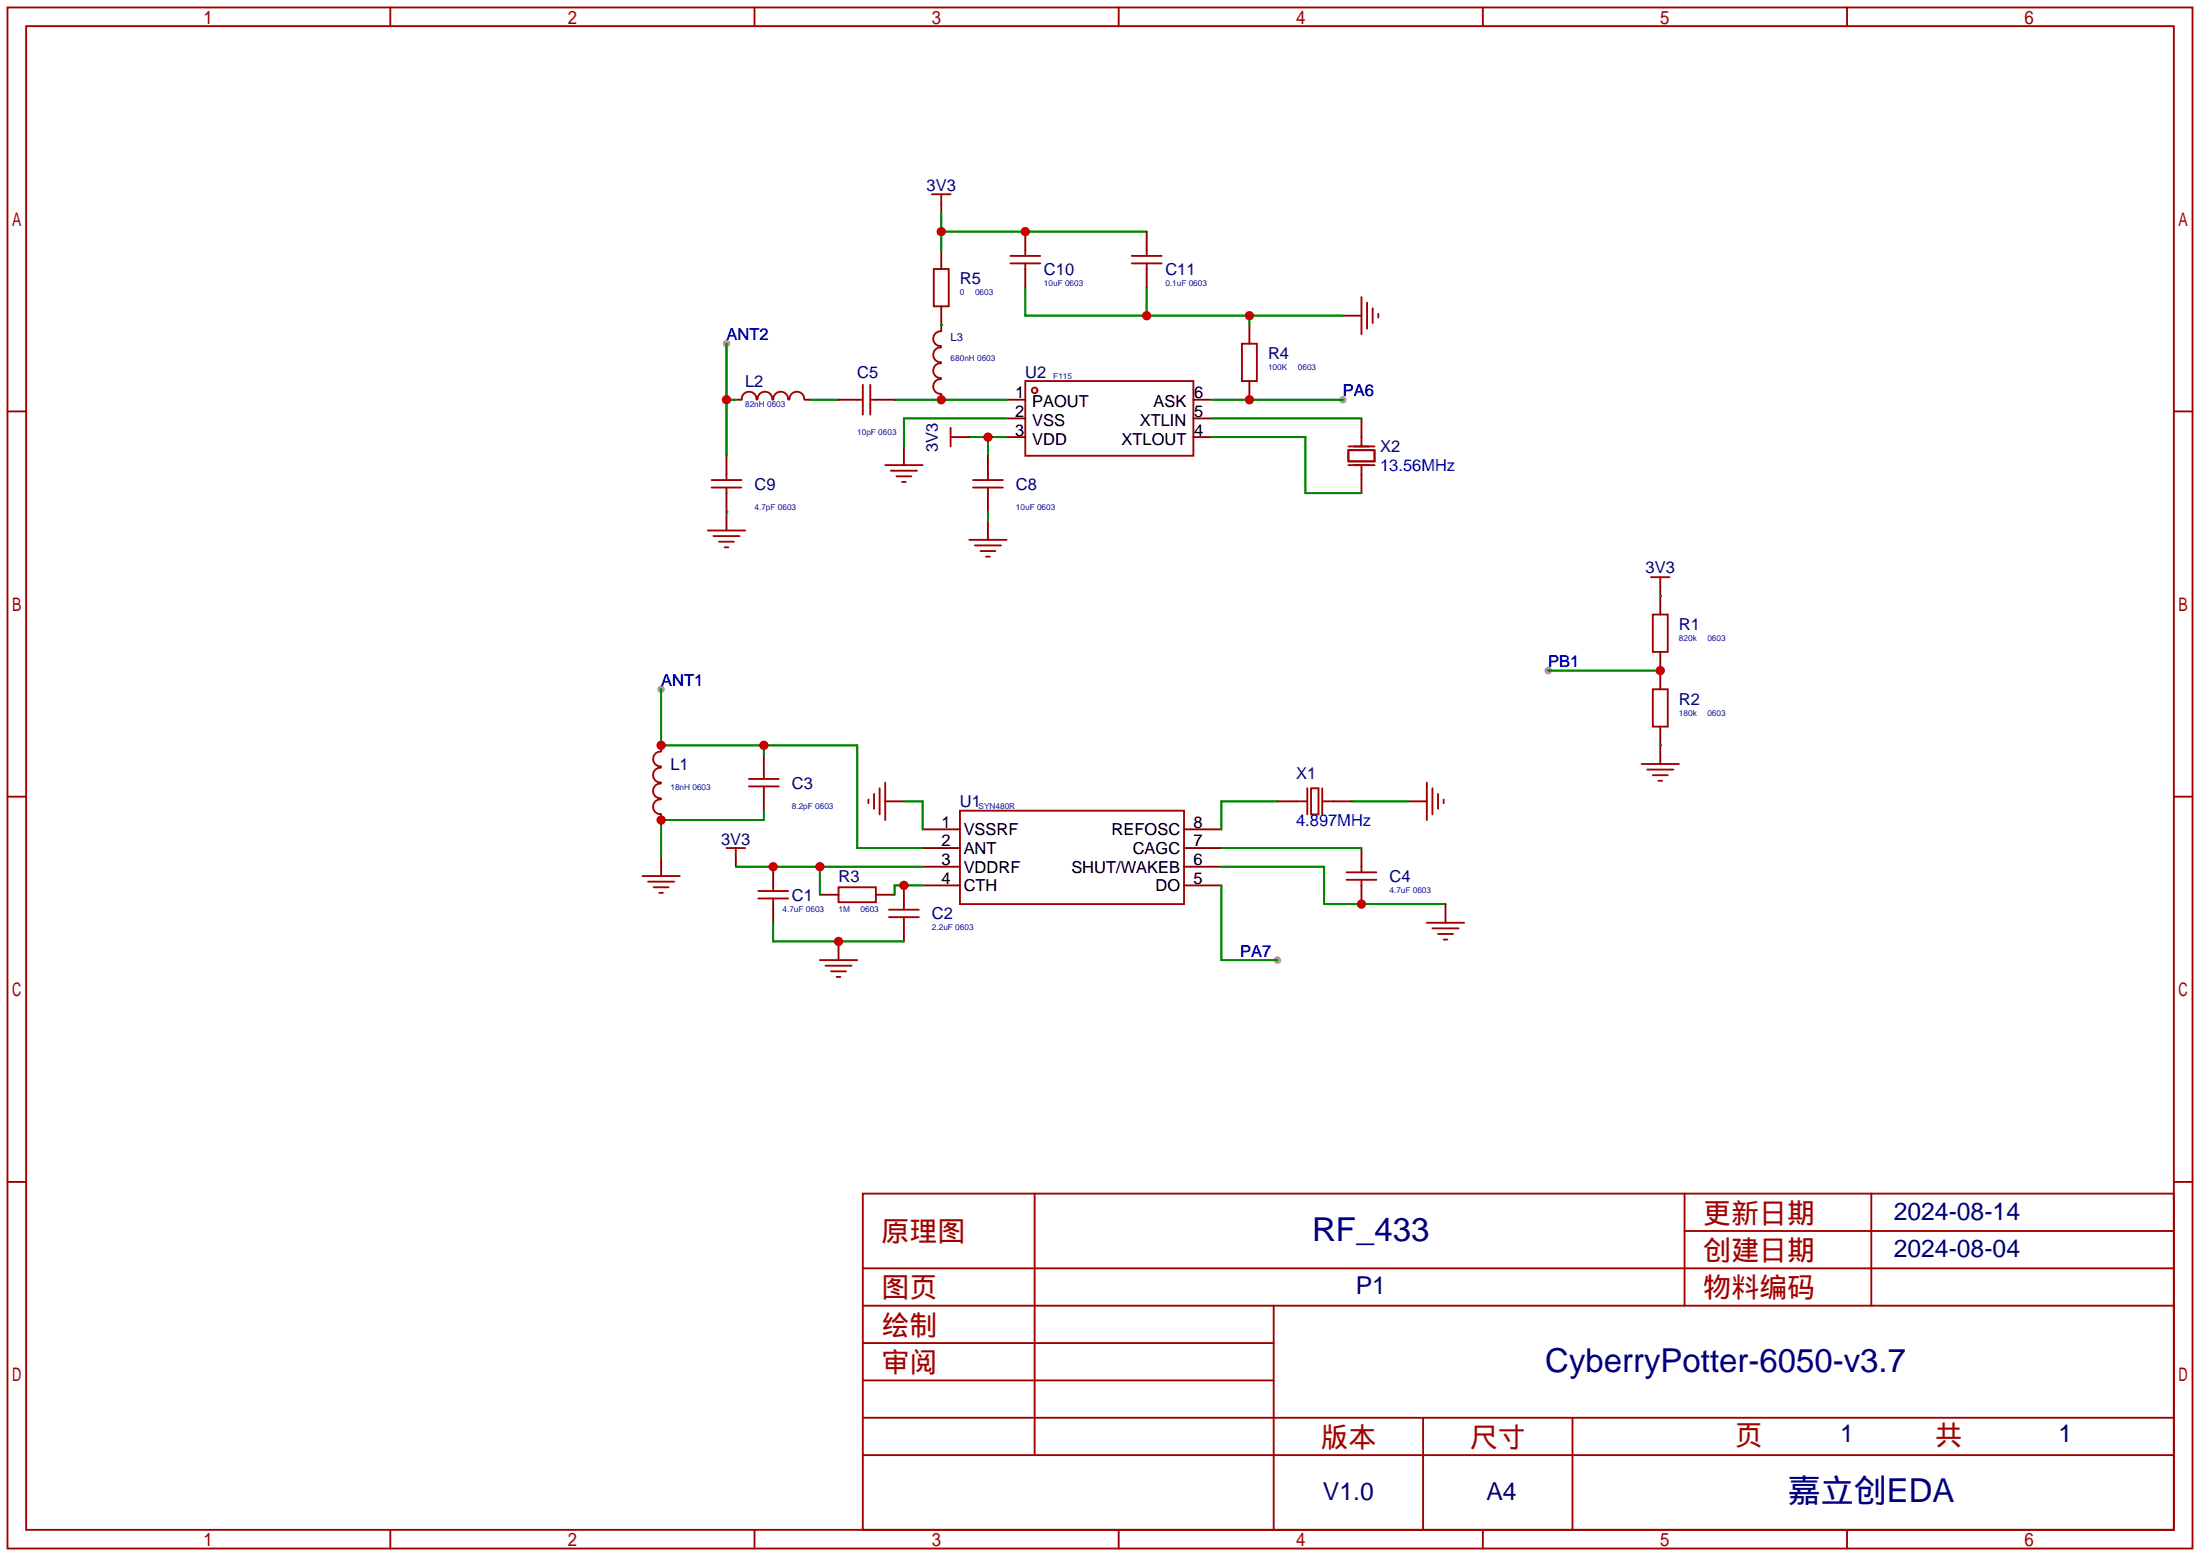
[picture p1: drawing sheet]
<svg xmlns="http://www.w3.org/2000/svg" width="299mm" height="212mm" viewBox="0 0 299 212" stroke-linecap="round" stroke-linejoin="round" font-family="sans-serif">
<g fill="#999">
<circle cx="173.7" cy="130.6" r=".51"/>
<circle cx="89.9" cy="93.7" r=".51"/>
<circle cx="98.8" cy="46.7" r=".51"/>
<circle cx="182.6" cy="54.4" r=".51"/>
<circle cx="210.6" cy="91.2" r=".51"/>
</g>
<g fill="none" stroke="#a10000" stroke-width=".25">
<path d="M1 1h297.2v209.6h-297.2zM3.6 3.6h292.1v204.4h-292.1zM53.1 1v2.6M102.6 1v2.6M152.1 1v2.6M201.7 1v2.6M251.2 1v2.6M126.7 26.4h2.6M127 36.6h2v5.1h-2zM128 26.4v1.3M137.4 35.8h4.1M137.4 34.8h4.1"/>
<path d="M139.4 34v.8M139.4 35.8v.8M153.9 35.8h4.1M153.9 34.8h4.1M156 34v.8M156 35.8v.8M1 55.9h2.6M100.9 54.3a1.01 1.01 0 0 1 1-1 1.01 1.01 0 0 1 1 1M103 54.3a1.01 1.01 0 0 1 1-1 1.01 1.01 0 0 1 1 1M105.2 54.3a1.01 1.01 0 0 1 1-1 1.01 1.01 0 0 1 1 1M107.4 54.3a1.01 1.01 0 0 1 1-1 1.01 1.01 0 0 1 1 1M116.6 54.4h.7"/>
<path d="M117.3 52.3v4.1M118.4 52.3v4.1M118.4 54.4h.7M128 49.4a1.01 1.01 0 0 0-1.1 1 1.01 1.01 0 0 0 1.1 1M128 47.2a1.01 1.01 0 0 0-1.1 1 1.01 1.01 0 0 0 1.1 1.1M128 51.5a1.01 1.01 0 0 0-1.1 1.1 1.01 1.01 0 0 0 1.1 1M128 45a1.01 1.01 0 0 0-1.1 1.1 1.01 1.01 0 0 0 1.1 1M129.3 58.2v2.5M129.3 59.4h1.3M139.4 51.8h22.9v10.2h-22.9zM168.9 46.7h2v5.1h-2zM185.2 40.4v5.1"/>
<path d="M185.2 59.4v1.3M185.9 41.1v3.6M186.7 41.9v2M187.5 42.7v.5M295.7 55.9h2.5M96.3 72.1h5M96.8 66.3h4M96.8 65.3h4M97 72.9h3.6M97.8 73.7h2M98.6 74.4h.5M98.8 64.5v.8"/>
<path d="M98.8 66.3v.8M120.4 63.2h5.1M121.2 64h3.5M121.9 64.8h2.1M122.7 65.5h.5M131.8 73.4h5.1M132.3 66.3h4.1M132.3 65.3h4.1M132.6 74.2h3.5M133.3 74.9h2.1M134.1 75.7h.5M134.4 64.5v.8"/>
<path d="M134.4 66.3v.8M183.4 61.2h3.5v1.5h-3.5zM183.4 63.2h3.5M183.4 60.7h3.5M185.2 63.2v1.3M224.5 78.5h2.6M225.8 78.5v1.3M224.8 83.6h2v5h-2zM224.8 93.7h2v5.1h-2zM1 108.3h2.6M87.4 119.1h5.1M88.1 119.9h3.6"/>
<path d="M89.9 106.5a1.01 1.01 0 0 0-1.1 1 1.01 1.01 0 0 0 1.1 1.1M89.9 104.4a1.01 1.01 0 0 0-1.1 1 1.01 1.01 0 0 0 1.1 1M89.9 102.2a1.01 1.01 0 0 0-1.1 1 1.01 1.01 0 0 0 1.1 1M89.9 108.7a1.01 1.01 0 0 0-1.1 1 1.01 1.01 0 0 0 1.1 1M98.8 115.3h2.5M100.1 115.3v1.3M101.9 106.9h4M101.9 105.9h4M103.9 105.2v.7M103.9 106.9v.8M118.1 108.7v.5M118.9 107.9v2.1"/>
<path d="M119.6 107.2v3.5M120.4 106.4v5.1M130.6 110.2h30.4v12.7h-30.4zM176.3 109h1.5M177.8 107.2v3.5M178.3 107.2h1v3.5h-1zM179.8 107.2v3.5M179.8 109h1.6M183.1 119.6h4.1M183.1 118.6h4.1M185.2 117.9v.7M185.2 119.6v.8"/>
<path d="M194.1 106.4v5.1M194.8 107.2v3.5M195.6 107.9v2.1M196.3 108.7v.5M223.3 103.9h5M224 104.6h3.6M224.8 105.4h2M225.6 106.2h.5M295.7 108.3h2.5M88.9 120.6h2M89.7 121.4h.5M103.1 121.2h4.1"/>
<path d="M103.1 122.2h4.1M105.2 120.4v.8M105.2 122.2v.7M111.5 130.6h5.1M112.3 131.3h3.5M113 132.1h2.1M113.8 132.8h.5M114 120.6h5.1v2.1h-5.1zM120.9 124.7h4.1M120.9 123.7h4.1M122.9 122.9v.8M122.9 124.7v.8"/>
<path d="M194.1 125.5h5M194.8 126.2h3.6M195.6 127h2M196.3 127.8h.5M1 160.7h2.6M117.3 162.3h178.4v45.7h-178.4zM117.3 177.5h178.4M117.3 172.5h178.4M140.7 162.3v35.6M173.2 177.5v30.5M229.1 162.3v15.2M229.1 167.4h66.6"/>
<path d="M254.5 162.3v15.2M295.7 160.7h2.5M117.3 182.6h55.9M117.3 197.9h178.4M117.3 192.8h178.4M117.3 187.7h55.9M193.5 192.8v15.2M213.9 192.8v15.2M53.1 208v2.6M102.6 208v2.6M152.1 208v2.6M201.7 208v2.6"/>
<path d="M251.2 208v2.6"/>
<circle cx="140.7" cy="53.1" r=".38"/>
</g>
<g fill="none" stroke="#870000" stroke-width=".25">
<path d="M128 27.7v1.3M128 34v2.6M139.4 31.5v2.5M139.4 36.6v2.5M156 31.5v2.5M156 36.6v2.5M100.1 54.4h.7M109.5 54.4h.7M114 54.4h2.6M119.1 54.4h2.6M128 41.7v3.3M128 53.6v.8"/>
<path d="M130.6 59.4h1.2M136.9 54.4h2.5M136.9 56.9h2.5M136.9 59.4h2.5M162.3 54.4h2.5M162.3 56.9h2.5M162.3 59.4h2.5M169.9 44.2v2.5M169.9 51.8v2.6M182.6 42.9h2.6M185.2 56.9v2.5M98.8 62v2.5"/>
<path d="M98.8 67.1v5M122.9 60.7v2.5M134.4 62v2.5M134.4 67.1v2.5M134.4 70.9v2.5M185.2 64.5v2.6M225.8 79.8v3.8M225.8 88.6v5.1M225.8 98.8v5.1M89.9 101.3v.8M89.9 110.7v.8M89.9 116.6v2.5"/>
<path d="M100.1 116.6v1.3M103.9 102.6v2.6M103.9 107.7v2.5M105.2 117.9v2.5M120.4 109h2.5M125.5 112.8h5.1M125.5 115.3h5.1M125.5 117.9h5.1M161 112.8h5.1M161 115.3h5.1M161 117.9h5.1M173.7 109h2.6"/>
<path d="M181.4 109h2.5M185.2 115.3v2.6M191.5 109h2.6M105.2 122.9v2.6M111.5 121.7h2.5M114 128v2.6M119.1 121.7h2.6M122.9 120.4v2.5M122.9 125.5v2.5M125.5 120.4h5.1M161 120.4h5.1M185.2 120.4v2.5"/>
<path d="M196.6 122.9v2.6"/>
</g>
<g fill="none" stroke="#008700" stroke-width=".25">
<path d="M128 29v5M128 31.5h28M139.4 39.1v3.8h43.2M156 39.1v3.8M98.8 54.4h1.3M98.8 46.7v15.3M110.2 54.4h3.8M121.7 54.4h15.2M128 44.2h.1M131.8 59.4h5.1M134.4 59.4v2.6M136.9 56.9h-14v3.8"/>
<path d="M164.8 54.4h17.8M164.8 56.9h20.4M164.8 59.4h12.7v7.7h7.7M169.9 42.9v1.3M98.8 69.6h.1M134.4 69.6v1.3M89.9 93.7v7.6h26.7v14h8.9M210.6 91.2h15.2M225.8 81h.1M100.1 117.9h25.4M103.9 110.2v1.3h-14v5.1M103.9 101.3v1.3"/>
<path d="M111.5 117.9v3.8M122.9 109h2.6v3.8M166.1 117.9h14v5h16.5M166.1 115.3h19.1M173.7 109h-7.6v3.8M183.9 109h7.6M225.8 101.3h.1M105.2 125.5v2.5h17.7M125.5 120.4h-3.8v1.3M166.1 120.4v10.2h7.6"/>
</g>
<g fill="#c00">
<circle cx="111.5" cy="117.9" r=".63"/>
<circle cx="105.2" cy="117.9" r=".63"/>
<circle cx="122.9" cy="120.4" r=".63"/>
<circle cx="114" cy="128" r=".63"/>
<circle cx="89.9" cy="111.5" r=".63"/>
<circle cx="103.9" cy="101.3" r=".63"/>
<circle cx="89.9" cy="101.3" r=".63"/>
<circle cx="185.2" cy="122.9" r=".63"/>
<circle cx="98.8" cy="54.4" r=".63"/>
<circle cx="128" cy="54.4" r=".63"/>
<circle cx="134.4" cy="59.4" r=".63"/>
<circle cx="169.9" cy="54.4" r=".63"/>
<circle cx="225.8" cy="91.2" r=".63"/>
<circle cx="169.9" cy="42.9" r=".63"/>
<circle cx="156" cy="42.9" r=".63"/>
<circle cx="128" cy="31.5" r=".63"/>
<circle cx="139.4" cy="31.5" r=".63"/>
</g>
<g font-size="4.5" fill="#000080">
<text x="178.5" y="168.7">RF_433</text>
<text x="210.2" y="186.5">CyberryPotter-6050-v3.7</text>
<text x="243.2" y="204.3">嘉立创EDA</text>
</g>
<g font-size="3.8" fill="#a00000">
<text x="231.6" y="166.2">更新日期</text>
<text x="119.9" y="168.8">原理图</text>
<text x="231.6" y="171.3">创建日期</text>
<text x="119.9" y="176.4">图页</text>
<text x="231.6" y="176.4">物料编码</text>
<text x="119.9" y="181.5">绘制</text>
<text x="119.9" y="186.6">审阅</text>
<text x="179.6" y="196.7">版本</text>
<text x="199.9" y="196.7">尺寸</text>
<text x="236" y="196.5">页</text>
<text x="263.1" y="196.5">共</text>
</g>
<g font-size="3.4" fill="#000080">
<text x="257.6" y="165.9">2024-08-14</text>
<text x="257.6" y="170.9">2024-08-04</text>
<text x="184.4" y="176">P1</text>
<text x="250.3" y="196.1">1</text>
<text x="280" y="196.1">1</text>
<text x="179.9" y="204">V1.0</text>
<text x="202.2" y="204">A4</text>
</g>
<g font-size="2.2" fill="#000080">
<text x="126" y="26">3V3</text>
<text x="130.6" y="38.7">R5</text>
<text x="142" y="37.4">C10</text>
<text x="158.5" y="37.4">C11</text>
<text x="101.3" y="52.6">L2</text>
<text x="116.6" y="51.4">C5</text>
<text x="139.4" y="51.4">U2</text>
<text x="172.5" y="48.8">R4</text>
<text x="127.6" y="61.4" transform="rotate(-90 127.6 61.4)">3V3</text>
<text x="187.7" y="61.5">X2</text>
<text x="102.6" y="66.6">C9</text>
<text x="138.2" y="66.6">C8</text>
<text x="223.8" y="77.9">3V3</text>
<text x="228.3" y="85.7">R1</text>
<text x="228.3" y="95.8">R2</text>
<text x="91.2" y="104.7">L1</text>
<text x="107.7" y="107.2">C3</text>
<text x="176.3" y="106">X1</text>
<text x="130.6" y="109.8">U1</text>
<text x="98.1" y="114.9">3V3</text>
<text x="114" y="119.9">R3</text>
<text x="189" y="119.9">C4</text>
<text x="107.7" y="122.5">C1</text>
<text x="126.7" y="125">C2</text>
</g>
<g font-size="2.2" fill="#00f">
<text x="98.8" y="46.3">ANT2</text>
<text x="182.6" y="53.9">PA6</text>
<text x="187.7" y="64.1">13.56MHz</text>
<text x="89.9" y="93.3">ANT1</text>
<text x="210.6" y="90.7">PB1</text>
<text x="176.3" y="112.3">4.897MHz</text>
<text x="168.7" y="130.1">PA7</text>
</g>
<g font-size="2.2">
<text x="138.1" y="54.1">1</text>
<text x="138.1" y="56.7">2</text>
<text x="138.1" y="59.2">3</text>
<text x="140.4" y="55.4">PAOUT</text>
<text x="140.4" y="58">VSS</text>
<text x="155" y="58">XTLIN</text>
<text x="156.9" y="55.4">ASK</text>
<text x="162.4" y="59.2">4</text>
<text x="162.4" y="56.7">5</text>
<text x="162.4" y="54.1">6</text>
<text x="140.4" y="60.5">VDD</text>
<text x="152.5" y="60.5">XTLOUT</text>
<text x="128" y="112.6">1</text>
<text x="131.1" y="113.6">VSSRF</text>
<text x="151.2" y="113.6">REFOSC</text>
<text x="162.3" y="112.6">8</text>
<text x="128" y="115.1">2</text>
<text x="128" y="117.6">3</text>
<text x="131.1" y="116.1">ANT</text>
<text x="131.1" y="118.7">VDDRF</text>
<text x="145.7" y="118.7">SHUT/WAKEB</text>
<text x="154.1" y="116.1">CAGC</text>
<text x="162.3" y="117.6">6</text>
<text x="162.3" y="115.1">7</text>
<text x="128" y="120.2">4</text>
<text x="131.1" y="121.2">CTH</text>
<text x="157.2" y="121.2">DO</text>
<text x="162.3" y="120.2">5</text>
</g>
<text font-size="1.5" fill="#000080" x="129.3" y="46.4">L3</text>
<g font-size="1.1" fill="#00f">
<text x="130.6" y="40.2">0</text>
<text x="132.6" y="40.2">0603</text>
<text x="142" y="38.9">10uF 0603</text>
<text x="158.5" y="38.9">0.1uF 0603</text>
<text x="129.3" y="49.1">680nH 0603</text>
<text x="143.3" y="51.6">F115</text>
<text x="172.5" y="50.3">100K</text>
<text x="176.5" y="50.3">0603</text>
<text x="101.3" y="55.4">82nH 0603</text>
<text x="116.6" y="59.2">10pF 0603</text>
<text x="102.6" y="69.4">4.7pF 0603</text>
<text x="138.2" y="69.4">10uF 0603</text>
<text x="228.3" y="87.2">820k</text>
<text x="232.2" y="87.2">0603</text>
<text x="228.3" y="97.3">180k</text>
<text x="232.2" y="97.3">0603</text>
<text x="91.2" y="107.5">18nH 0603</text>
<text x="107.7" y="110">8.2pF 0603</text>
<text x="133.1" y="110">SYN480R</text>
<text x="106.4" y="124">4.7uF 0603</text>
<text x="114" y="124">1M</text>
<text x="117" y="124">0603</text>
<text x="189" y="121.4">4.7uF 0603</text>
<text x="126.7" y="126.5">2.2uF 0603</text>
</g>
</svg>
